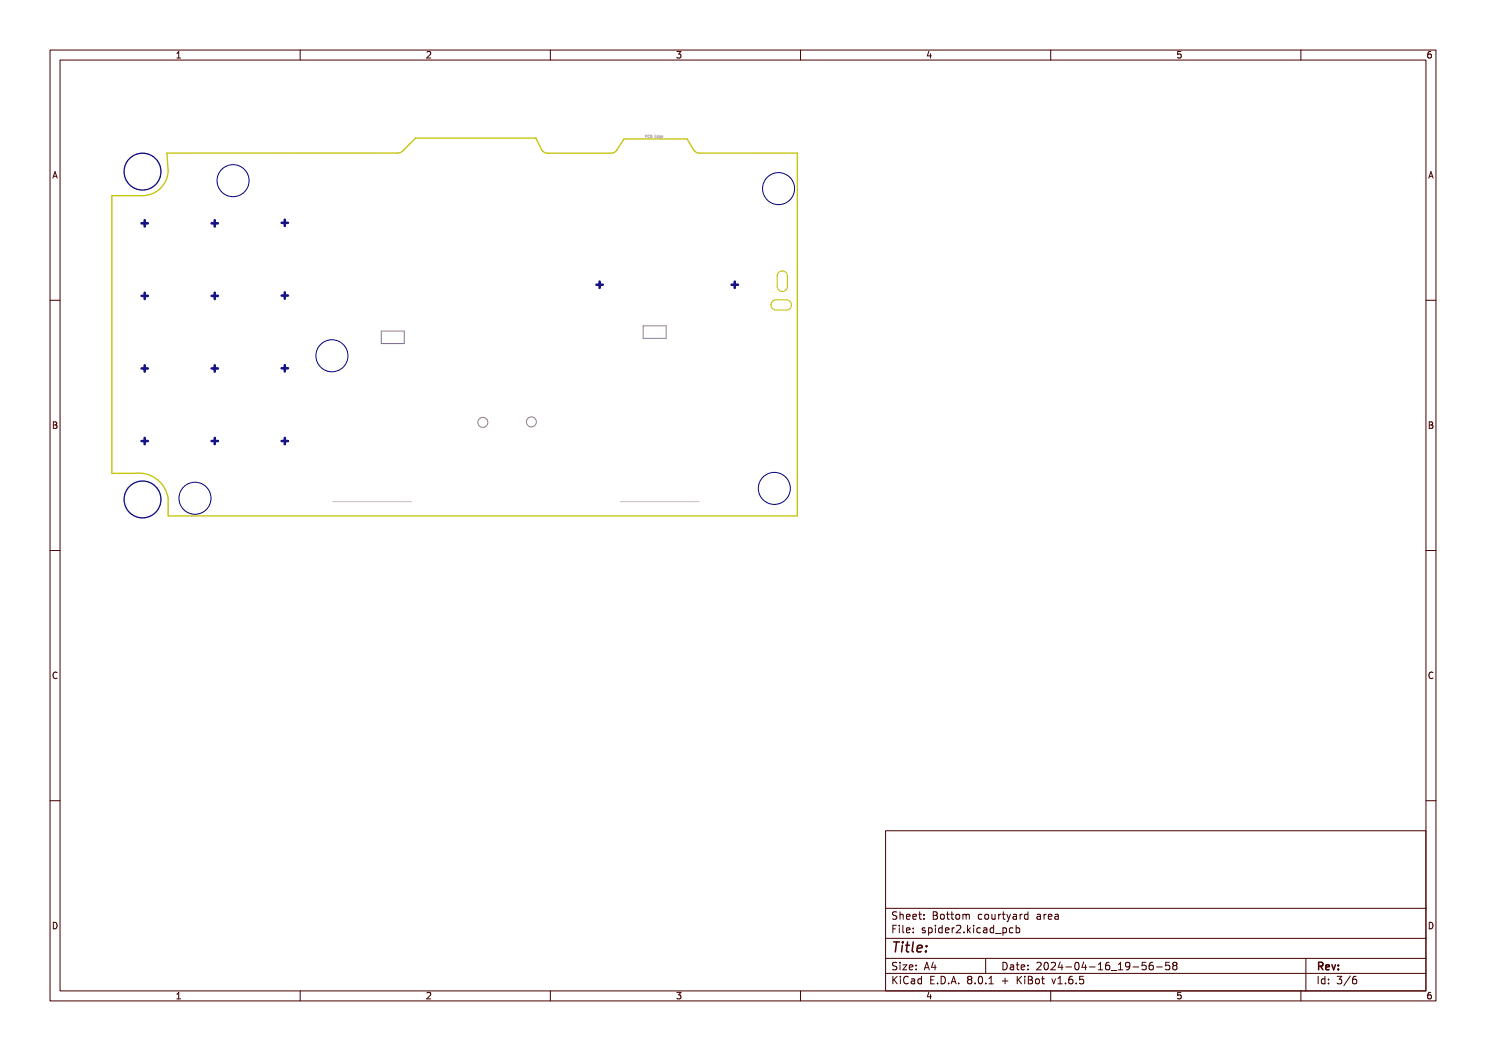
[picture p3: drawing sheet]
<svg xmlns="http://www.w3.org/2000/svg" width="297mm" height="210mm" viewBox="0 0 297 210" stroke-linecap="round" stroke-linejoin="round" font-family="sans-serif">
<g fill="none" stroke="#848484" stroke-width=".2">
<path d="M76.2 66.2h4.6v2.4h-4.6zM128.5 65.1h4.6v2.5h-4.6z"/>
<circle cx="96.5" cy="84.4" r="1"/>
<circle cx="106.2" cy="84.3" r="1"/>
</g>
<path d="M22.4 39.1h6a5.1 5.1 0 0 0 5.2-5l-.2-3.5h46a1.7 1.7 0 0 0 1.3-.6l2.3-2.4h24.1l1.2 2.3a1.39 1.39 0 0 0 1.2 .7h12.5a1.39 1.39 0 0 0 1.3-.7l1.4-2.1h12.6l1.3 2.1a1.39 1.39 0 0 0 1.3 .7h19.5v72.5h-125.8v-3.5a5.9 5.9 0 0 0-6.7-5h-4.5z" fill="none" stroke="#c2c200" stroke-width=".25"/>
<path d="M155.6 54.4a1.03 1.03 0 0 1 1.1-.2 1.03 1.03 0 0 1 .7 1v2a1.02 1.02 0 0 1-1 1 1.02 1.02 0 0 1-1.1-1v-2zM154.4 60.2l.7-.3h2.1a1.02 1.02 0 0 1 1 1 1.02 1.02 0 0 1-1 1h-2.1a1.02 1.02 0 0 1-.9-.6 1.02 1.02 0 0 1 .2-1.1z" fill="none" stroke="#c2c200" stroke-width=".2"/>
<g fill="none" stroke="#c2c2c2" stroke-width=".2">
<path d="M129.3 27h-.3v.5M129.3 27h.1M129.3 27.2l-.3 .1M129.3 27v.2M129.3 27.2h.1M129.8 27a.22 .22 0 0 0-.3 .3 .22 .22 0 0 0 .3 .2M130 27.2h.2M130.2 27.2l.1-.2h-.3v.5h.3v-.2M130.2 27.2l.1 .1M130.3 27.3h.1M130.9 27.2h.2M131.1 27h-.2v.5h.2"/>
<path d="M131.6 27v.5h-.2l-.1-.3h.3M132 27.5h-.2v-.3h.2v.4h-.2M132.2 27.3l.2-.1h-.2l.1 .3h.1M66.5 100.2h15.7M124 100.2h15.7"/>
</g>
<g fill="none" stroke="#000084" stroke-width=".25">
<circle cx="28.5" cy="34.3" r="3.7"/>
<circle cx="28.5" cy="99.8" r="3.7"/>
</g>
<g fill="none" stroke="#000084" stroke-width=".5">
<path d="M28.3 44.6h1.3M28.3 59.1h1.3M28.9 44v1.3M28.9 58.5v1.3M42.3 44.6h1.3M42.3 59.1h1.3M42.9 44v1.3M42.9 58.5v1.3M56.3 59.1h1.3M56.3 44.5h1.3M56.9 43.9v1.3M56.9 58.4v1.3"/>
<path d="M119.2 56.9h1.3M119.8 56.3v1.2M146.2 56.9h1.3M146.9 56.3v1.2M28.3 73.6h1.3M28.9 73v1.3M42.3 73.6h1.3M42.9 73v1.3M56.3 73.6h1.3M56.9 73v1.2M28.3 88.1h1.3M28.9 87.5v1.3"/>
<path d="M42.3 88.1h1.3M42.9 87.5v1.3M56.3 88.1h1.3M56.9 87.5v1.3"/>
</g>
<g fill="none" stroke="#000084" stroke-width=".2">
<circle cx="46.6" cy="36.1" r="3.2"/>
<circle cx="155.6" cy="37.7" r="3.2"/>
<circle cx="66.3" cy="71.1" r="3.2"/>
<circle cx="39" cy="99.6" r="3.2"/>
<circle cx="154.8" cy="97.6" r="3.2"/>
</g>
<g fill="none" stroke="#480000" stroke-width=".2">
<path d="M10 10h277v190h-277zM12 12h273v186h-273zM35.3 10.7l.4-.4v1.3M35.3 11.6h.8M60 10v2M85.3 10.4l.5-.1 .3 .4-.8 .9h.8M110 10v2M135.3 10.3h.8l-.4 .5 .3 .1v.6l-.2 .1-.5-.1M160 10v2M185.7 10.2l-.4 1h.9M186 10.7v.9M210 10v2"/>
<path d="M236 10.3h-.6l-.1 .6 .2-.1 .5 .1 .1 .1-.1 .5-.2 .1-.5-.1M260 10v2M286 10.3l-.4 .1-.2 .2-.1 .7 .3 .3 .4-.1 .1-.5-.1-.1-.4-.1-.3 .2M10.6 35.6l.4-1.3 .4 1.3M10.7 35.2h.6M285.6 35.6l.4-1.3 .4 1.3M285.7 35.2h.6M10 60h2M285 60h2M10.7 84.3h.4l.2 .2-.2 .4 .2 .1 .1 .3-.2 .3h-.5zM10.7 84.9h.4M285.7 84.3h.4l.2 .2-.2 .4 .2 .1 .1 .3-.2 .3h-.5z"/>
<path d="M285.7 84.9h.4M10 110h2M285 110h2M11.4 134.4a.62 .62 0 0 0-.9 .5 .62 .62 0 0 0 .7 .7l.2-.1M286.4 134.4a.62 .62 0 0 0-.9 .5 .62 .62 0 0 0 .7 .7l.2-.1M10 160h2M285 160h2M177 166h108v32h-108zM10.7 184.3a.66 .66 0 0 1 .7 .6 .66 .66 0 0 1-.7 .7zM35.3 199.6h.8M35.3 198.7l.4-.4v1.3M60 198v2"/>
<path d="M85.3 198.4l.5-.1 .3 .4-.8 .9h.8M110 198v2M135.3 198.3h.8l-.4 .5 .3 .1v.6l-.2 .1-.5-.1M160 198v2M177 181.5h108M177 187.5h108M177 191.5h108M177 194.5h108M178.5 185.6h.5M178.5 195.1v1.5M178.7 195.7l.6 .9M179.2 184.9h-.7v1.5"/>
<path d="M179.2 182.3l-.5-.1-.2 .1v.5l.6 .2 .1 .4-.2 .3-.6-.1M179.2 192.4l-.5-.1-.2 .1v.5l.6 .2 .1 .4-.2 .3-.6-.1M179.3 195.1l-.8 .8M179.7 184.9v.1M179.7 185.4v1M179.9 182.8l.2-.1 .4 .1v.9M179.9 182.2v1.5M179.9 192.3v.1M179.9 192.8v1M180 195.1v.1M180 195.6v1M180.5 184.9v1.3l.2 .2"/>
<path d="M180.5 192.8h.7l-.7 1h.7M181.2 183.2l.7-.2-.1-.2-.4-.1-.2 .2v.7h.6M181.2 185.9l.7-.2-.1-.2-.4-.1-.2 .2v.7h.6M181.5 195.2a.71 .71 0 0 0-1 .5 .71 .71 0 0 0 .7 .9l.3-.2M181.7 193.3l.8-.2-.1-.2-.4-.1-.3 .2 .1 .7h.6M182.2 195.7h.5l.1 .9M182.5 183.2l.7-.2-.1-.2-.4-.1-.2 .2v.7h.6M182.5 186.2v.2M182.5 185.5v.1M182.8 195.9l-.5 .1-.2 .2 .2 .4 .5-.1M183.1 193.6v.2M183.1 192.9v.1"/>
<path d="M183.6 182.7h.6M183.8 182.2v1.3l.4 .2M184.2 195.7l-.5-.1-.2 .3 .1 .6h.6M184.2 195.1v1.5M184.7 183.5v.2M184.7 182.8v.1M184.7 193.8l.5-1.5 .5 1.5M184.9 185.5l-.4-.1-.2 .2 .1 .2 .5 .2v.3h-.6M184.9 193.4h.7M185.6 185.5l.4-.1 .3 .3-.1 .6h-.6M185.6 185.4v1.5M185.7 198.2l-.4 1h.9"/>
<path d="M186 198.7v.9M186 195.8h.5M186.5 182.2l.7 .1 .1 .3-.3 .3a.4 .4 0 0 1 .4 .4 .4 .4 0 0 1-.3 .4h-.6zM186.5 182.9h.5M186.5 192.2l-.3 1.1h.9M186.7 195.1h-.7v1.5h.7M186.9 192.8v1M187 184.9v.1M187 185.4v1M187.4 196.4v.2M188.1 182.8l.4-.1 .2 .3v.4l-.2 .3-.4-.1-.1-.2zM188.1 195.1a.76 .76 0 0 1 .9 .7 .76 .76 0 0 1-.9 .8z"/>
<path d="M188.3 185.5l-.4-.1-.3 .3 .1 .6h.6M188.3 184.9v1.5M189 185.9l.7-.2-.1-.2-.4-.1-.2 .2v.7h.6M189.2 182.7h.5M189.4 182.2v1.3l.3 .2M189.6 196.4v.2M190 182.7h.6M190.1 196.6l.5-1.5 .5 1.5M190.2 182.2v1.3l.4 .2M190.2 196.2h.8M190.3 185.4v1M190.7 185.4l-.4 .3"/>
<path d="M191.1 182.8l.2-.1 .4 .1 .1 .6-.1 .2-.4 .1-.2-.2zM191.2 185l.5-.1 .3 .4-.9 1.1h.9M191.6 196.4v.2M192.5 182.8l.4-.1 .2 .2M192.5 182.7v1M192.7 186.2v.2M193.1 182.9l.2-.2 .4 .1v.9M193.1 182.9v.8M193.4 184.9v1.5M193.5 185.8l.5 .6M193.7 195.7l-.3 .3 .1 .4 .2 .2 .4-.1 .1-.2v-.3l-.2-.3M193.7 195.7l-.3-.3 .3-.3h.3l.2 .3-.2 .3"/>
<path d="M193.7 195.7h.3M194 185.4l-.6 .6M194.6 184.9v.1M194.6 185.4v1M194.9 196.4v.2M195.7 195.2l.2-.1a.8 .8 0 0 1 .5 .7 .8 .8 0 0 1-.5 .8l-.2-.2-.2-.4zM196 185.5l-.5-.1-.3 .3 .2 .6h.6M196.2 182.8l-.4-.1-.3 .3 .2 .6h.5M196.6 185.5h.6v.9M196.9 182.8l.2-.1 .4 .1 .1 .6-.1 .2-.4 .1-.2-.2zM197 191.5v3M197 196.4v.2"/>
<path d="M197.2 185.7l-.5 .1-.2 .2 .2 .4 .5-.1M197.7 196.6h.8M197.7 195.5l.4-.4v1.5M198.2 182.7l.1 .9 .4 .1 .2-.2M198.6 185.5l-.4-.1-.3 .3 .1 .6h.6M198.6 184.9v1.5M198.9 182.7v1M199 186.5h1.1M199.6 182.7v1M200 182.7l-.4 .3M200.3 182.7h.6M200.3 196h1.2"/>
<path d="M200.5 185.5l.4-.1 .3 .3-.2 .6h-.5M200.5 185.4v1.5M200.5 192.3a.76 .76 0 0 1 .8 .7 .76 .76 0 0 1-.8 .8zM200.5 182.2v1.3l.4 .2M200.9 195.4v1.2M201.2 182.7l.4 1M201.6 183.7l-.4 .5M202 182.7l-.4 1M202 192.9h.5l.1 .9M202.5 185.5l-.5-.1-.3 .3 .2 .6h.6M202.5 182.8h.6l.1 .9M202.6 193.1l-.5 .1-.2 .2 .2 .4 .5-.1"/>
<path d="M203.1 185.5l.4-.1 .3 .3-.1 .6h-.6M203.1 184.9v1.5M203.1 192.8h.6M203.2 183l-.5 .1-.2 .2 .2 .4 .5-.1M203.3 192.3v1.3l.4 .2M203.3 195.1v1.5M203.5 195.7l.7 .9M203.9 182.7v1M204.1 193.3l.7-.2-.1-.2-.4-.1-.2 .2 .1 .7h.5M204.2 195.1l-.9 .8M204.3 182.7l-.4 .3M204.8 195.1v.1"/>
<path d="M204.8 195.6v1M205.5 182.8l-.5-.1-.3 .3 .2 .6h.6M205.5 182.2v1.5M205.5 192.9v.1M205.5 193.6v.2M205.5 195.1h.5l.3 .3-.3 .4 .3 .1 .1 .4-.3 .3h-.6zM205.5 195.8h.5M207 195.7l.2-.1 .5 .1v.6l-.1 .2-.4 .1-.2-.2zM207.2 192.4l.6-.1 .3 .4-.9 1.1h.9M207.3 182.8h.6l.1 .9M208 183l-.5 .1-.3 .2 .3 .4 .5-.1M208.2 195.6h.5"/>
<path d="M208.4 195.1v1.3l.3 .2M208.7 182.7v1M208.8 192.4l.2-.1a.8 .8 0 0 1 .5 .7 .8 .8 0 0 1-.5 .8l-.2-.2-.1-.4zM209.1 182.7l-.4 .3M209.5 183.2l.7-.2v-.2l-.5-.1-.2 .2 .1 .7h.6M210 198v2M210.1 192.4l.6-.1 .3 .4-1 1.1h1M210.2 195.6l.4 1 .4-1M210.9 182.8h.6v.9M211.5 196.6h.8M211.5 195.5l.4-.4v1.5M211.5 183l-.5 .1-.2 .2 .2 .4 .5-.1"/>
<path d="M211.9 192.2l-.4 1.1h1M212.2 192.8v1M213 196.4v.2M213 193.2h1.2M214.3 195.1l-.4 .1a1.01 1.01 0 0 0 0 1.4l.5-.2 .1-.5-.3-.2h-.3l-.3 .2M215 192.4l.2-.1a.8 .8 0 0 1 .5 .7 .8 .8 0 0 1-.5 .8 1 1 0 0 1-.2-1.4zM215.1 196.4v.2M216.5 195.1h-.7l-.1 .7 .3-.1h.5l.1 .2-.1 .5-.2 .2-.6-.2M216.6 192.2l-.4 1.1h1M217 192.8v1M217.7 193.2h1.2M219.5 193.8h.9"/>
<path d="M219.5 192.7l.5-.4v1.5M221.7 192.3l-.5 .1a1.01 1.01 0 0 0 0 1.4l.5-.2 .1-.5-.3-.2h-.3l-.2 .2M222.1 193.9h1.1M223.5 193.8h.9M223.5 192.7l.5-.4v1.5M225.8 192.9l-.3 .3h-.3l-.2-.3 .1-.5 .4-.1 .2 .1a.99 .99 0 0 1-.3 1.4h-.3M226.5 193.2h1.1M229 192.3h-.7l-.1 .7 .3-.1h.5l.1 .2-.1 .5-.2 .2-.6-.2M230.4 192.3l-.4 .1a1.01 1.01 0 0 0 0 1.4l.5-.2v-.5l-.3-.2h-.2l-.3 .2M231.2 193.2h1.1M233.7 192.3h-.7v.7l.2-.1h.5l.1 .2-.1 .5-.2 .2-.5-.2M234.7 192.9l-.3 .3 .1 .4 .2 .2 .4-.1 .1-.2v-.4l-.2-.2"/>
<path d="M234.7 192.9l-.3-.3 .3-.3h.3l.2 .3-.2 .3M234.7 192.9h.3M236 198.3h-.6l-.1 .6 .2-.1 .5 .1 .1 .1-.1 .5-.2 .1-.5-.1M260 198v2M261 191.5v6.5M263.5 195.1v1.5M264.8 195.1v1.5M264.8 195.7l-.4-.1-.3 .3 .1 .6h.6M265.5 196.4v.2M265.5 195.7v.1M267.2 195.1h1l-.5 .6 .4 .1v.6l-.2 .2-.7-.2M269.9 195l-1.3 1.9"/>
<path d="M271 195.1l-.4 .1a1.01 1.01 0 0 0 0 1.4l.5-.2 .1-.5-.3-.2h-.4l-.2 .2M285.7 184.3a.66 .66 0 0 1 .7 .6 .66 .66 0 0 1-.7 .7zM286 198.3l-.4 .1-.2 .2-.1 .7 .3 .3 .4-.1 .1-.5-.1-.1-.4-.1-.3 .2"/>
</g>
<g fill="none" stroke="#480000" stroke-width=".3">
<path d="M178.6 188.2h1.2M179.2 188.2l-.3 2M180.4 188.9l-.2 1.3M180.4 188.2v.2M181 188.9h.8M181.4 188.2l-.2 1.7v.2l.4 .1M182.5 188.2l-.2 1.7 .3 .3M183.3 189.5l1-.1-.1-.4-.5-.1-.3 .3-.1 .9h.8M185.1 190l-.1 .2M185.2 189v.2M263.6 193.1l.7-.1 .1-.2-.1-.4-.2-.1h-.5v1.5M263.9 193.1l.5 .7"/>
<path d="M265 193.3l.7-.2-.1-.3h-.4l-.2 .2 .1 .7h.5M266.2 192.8l.4 1 .3-1M267.5 193.6v.2M267.5 192.8v.2"/>
</g>
<text font-size="2.7" fill="#fff" x="178" y="190.3">Title:</text>
<g font-size="2" fill="#fff">
<text x="178" y="183.7">Sheet: Bottom courtyard area</text>
<text x="178" y="186.4">File: spider2.kicad_pcb</text>
<text x="178" y="196.6">KiCad E.D.A. 8.0.1 + KiBot v1.6.5</text>
<text x="178" y="193.8">Size: A4</text>
<text x="200" y="193.8">Date: 2024-04-16_19-56-58</text>
<text x="263" y="193.8">Rev:</text>
<text x="263" y="196.6">Id: 3/6</text>
</g>
<g font-size="1.7" fill="#fff">
<text x="35" y="11.6">1</text>
<text x="85" y="11.6">2</text>
<text x="135" y="11.6">3</text>
<text x="185" y="11.6">4</text>
<text x="235" y="11.6">5</text>
<text x="285" y="11.6">6</text>
<text x="10.5" y="35.6">A</text>
<text x="285.5" y="35.6">A</text>
<text x="10.5" y="85.7">B</text>
<text x="285.5" y="85.7">B</text>
<text x="10.5" y="135.6">C</text>
<text x="285.5" y="135.6">C</text>
<text x="10.5" y="185.7">D</text>
<text x="285.5" y="185.7">D</text>
<text x="35" y="199.6">1</text>
<text x="85" y="199.6">2</text>
<text x="135" y="199.6">3</text>
<text x="185" y="199.6">4</text>
<text x="235" y="199.6">5</text>
<text x="285" y="199.6">6</text>
</g>
<text font-size=".7" fill="#fff" x="129.1" y="27.5">PCB Edge</text>
</svg>
